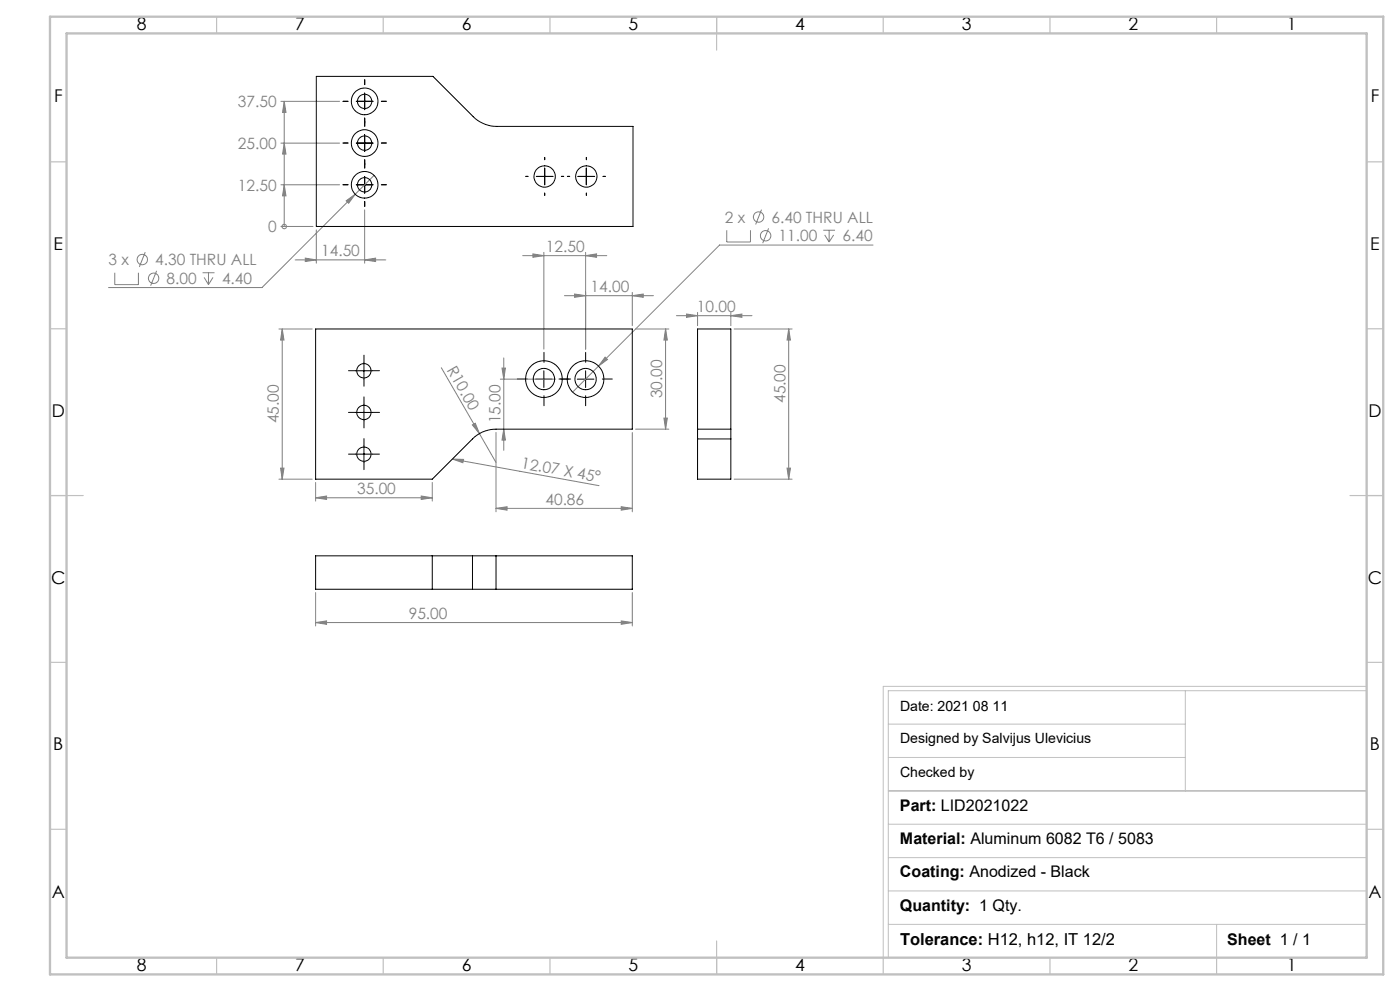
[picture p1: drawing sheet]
<svg xmlns="http://www.w3.org/2000/svg" width="420mm" height="297mm" viewBox="0 0 420 297" stroke-linecap="round" stroke-linejoin="round" font-family="sans-serif">
<g fill="none" stroke="#808080" stroke-width=".3">
<path d="M84.3 30.4h17.6M85.3 30.4l.5 3.3h-1zM85.3 30.4v37.5M84.3 55.4h17.6M84.3 42.9h17.6M85.3 55.4l.5 3.3h-1zM85.3 42.9l.5 3.3h-1zM112.2 52.6l-33.6 33.6h-46M43.6 75.6l-1.8 4.4M84.3 67.9h9.6M85.3 67.9h.1M88.5 77.9h27.2"/>
<path d="M91.6 77.4l3.3 .5-3.3 .5zM94.9 68.9v10M103.9 60.2l2.7-2-2 2.7zM109.4 77.9l3.3-.5v1zM109.4 62.9v16M156.8 76.6h25.2M159.9 76.1l3.3 .5-3.3 .5zM163.2 75.6v29M175.7 76.6l3.3-.5v1zM175.7 75.6v29M218 69v3.5h7.1v-3.5M228.5 62.8l-1.8 4.5"/>
<path d="M230.6 68.4l-1.8 4.5M247 69h3.5M247.4 70.4l1.3 2.1M248.7 69v3.5M250.1 70.4l-1.4 2.1M261.9 73.4h-46l-36.3 36.3M34.4 81.7v3.6h7.1v-3.6M47 81.2l-1.8 4.4M60.8 81.7h3.5M61.2 83.1l1.3 2.2M62.5 81.7v3.6M63.9 83.1l-1.4 2.2"/>
<path d="M83.7 98.6h10M84.7 98.6l.5 3.3h-1zM84.7 98.6v45M169.3 88.6h26.7M172.4 88.1l3.3 .5-3.3 .5zM189.7 88.6l3.3-.5v1zM189.7 87.6v10M190.7 98.6h10M199.7 98.6l.5 3.3h-1zM199.7 98.6v30M202.9 94.6h22.7M206 94.1l3.3 .5-3.3 .5z"/>
<path d="M209.3 93.6v4M219.3 94.6l3.3-.5v1zM219.3 93.6v4M220.2 98.6h17.4M236.6 98.6v45M236.6 98.6l.5 3.3h-1zM132.4 110.2l16.4 28.4M150.1 113.6h16.6M150.6 110.3h1l-.5 3.3zM151.1 107.3v27.7M179.6 109.7l-7.8 7.8M181.5 107l.7 .7-2.6 2z"/>
<path d="M135.7 137.6l3.4 .1-.2 1zM135.7 137.6l44 8M141.7 127.3l.9-.4 1.2 3.1zM148.8 129.6v23.8M151.1 128.6l.5 3.3h-1zM189.7 129.6v23.8M190.7 128.6h10M199.2 125.3h1l-.5 3.3zM83.7 143.6h10M84.2 140.3h1l-.5 3.3zM94.7 149.2l3.3-.5v1zM94.7 144.6v5.6"/>
<path d="M94.7 149.2h35M126.4 148.7l3.3 .5-3.3 .5zM129.7 144.6v5.6M148.8 152.4l3.3-.5v1zM148.8 152.4h40.9M186.4 151.9l3.3 .5-3.3 .5zM220.2 143.6h17.4M236.1 140.3h1l-.5 3.3zM94.7 177.6v10M189.7 177.6v10M94.7 186.6l3.3-.5v1zM94.7 186.6h95"/>
<path d="M186.4 186.1l3.3 .5-3.3 .5z"/>
<circle cx="42.7" cy="77.8" r="1.56"/>
<circle cx="85.3" cy="67.9" r=".68"/>
<circle cx="227.6" cy="65" r="1.55"/>
<circle cx="229.7" cy="70.6" r="1.55"/>
<circle cx="46.1" cy="83.4" r="1.56"/>
</g>
<g fill="none" stroke="#000" stroke-width=".3" stroke-dasharray="15.2 1.3 1.3 1.3">
<path d="M104.4 30.4h-1.5M109.4 25.4v-1.5M109.4 35.4v1.5M109.4 37.9v-1.5M114.4 30.4h1.5M104.4 42.9h-1.5M104.4 55.4h-1.5M109.4 47.9v1.5M109.4 50.4v-1.5M114.4 42.9h1.5M114.4 55.4h1.5M158.4 52.9h-.7"/>
<path d="M163.4 47.9v-.7M163.4 57.9v.7M168.4 52.9h.7M170.9 52.9h-.7M175.9 47.9v-.7M175.9 57.9v.7M180.9 52.9h.7M109.4 60.4v1.5M106.7 111.1h-2.2M109.2 108.6v-2.2M109.2 113.6v2.1M111.7 111.1h2.1"/>
<path d="M158.2 113.6h-3M163.2 108.6v-3M163.2 118.6v3M168.2 113.6h3M170.7 113.6h-3M175.7 108.6v-3M175.7 118.6v3M180.7 113.6h3M106.7 136.1h-2.2M106.7 123.6h-2.2M109.2 133.6v-2.2M109.2 138.6v2.1"/>
<path d="M109.2 121.1v-2.2M109.2 126.1v2.1M111.7 136.1h2.1M111.7 123.6h2.1"/>
</g>
<g fill="none" stroke="#000" stroke-width=".3">
<path d="M106.9 30.4h5M109.4 27.9v5M106.9 42.9h5M106.9 55.4h5M109.4 40.4v5M109.4 52.9v5M160.9 52.9h5M163.4 50.4v5M173.4 52.9h5M175.9 50.4v5M106.7 111.1h5M109.2 108.6v5"/>
<path d="M160.7 113.6h5M163.2 111.1v5M173.2 113.6h5M175.7 111.1v5M106.7 136.1h5M106.7 123.6h5M109.2 121.1v5M109.2 133.6v5"/>
</g>
<path d="M266.5 217h89.1M355.6 207v30M410 205.7h-145v81.5M410 207h-143.5v80M266.5 237h143.5M266.5 227h89.1M266.5 257h143.5M266.5 247h143.5M266.5 277h143.5M266.5 267h143.5M365 277v10" fill="none" stroke="#c0c0c0" stroke-width=".3"/>
<g fill="none" stroke="#c0c0c0" stroke-width=".35">
<path d="M65 5v5M115 5v5M165 5v5M215 5v10M265 5v5M315 5v5M365 5v5M15 48.5h5M410 48.5h5M15 98.5h5M410 98.5h5M15 148.5h10"/>
<path d="M405 148.5h10M15 198.5h5M410 198.5h5M15 248.5h5M410 248.5h5M65 287v5M115 287v5M165 287v5M215 282v10M265 287v5M315 287v5M365 287v5"/>
</g>
<path d="M15 5h400v287h-400zM20 10h390v277h-390z" fill="none" stroke="#c0c0c0" stroke-width=".7"/>
<g fill="#808080">
<path d="M141.7 127.3l.9-.4 1.2 3.1z"/>
<path d="M135.7 137.6l3.4 .1-.2 1z"/>
<path d="M85.3 55.4l.5 3.3h-1zM85.3 42.9l.5 3.3h-1zM85.3 30.4l.5 3.3h-1z"/>
<path d="M186.4 186.1l3.3 .5-3.3 .5zM94.7 186.6l3.3-.5v1z"/>
<path d="M181.5 107l-1.9 2.7 2.6-2zM159.9 76.1l3.3 .5-3.3 .5zM175.7 76.6l3.3-.5v1zM172.4 88.1l3.3 .5-3.3 .5zM189.7 88.6l3.3-.5v1zM206 94.1l3.3 .5-3.3 .5zM219.3 94.6l3.3-.5v1zM103.9 60.2l.7 .7 2-2.7zM91.6 77.4l3.3 .5-3.3 .5zM109.4 77.9l3.3-.5v1z"/>
<path d="M186.4 151.9l3.3 .5-3.3 .5zM148.8 152.4l3.3-.5v1z"/>
<path d="M199.2 125.3h1l-.5 3.3zM199.7 98.6l.5 3.3h-1z"/>
<path d="M236.1 140.3h1l-.5 3.3zM236.6 98.6l.5 3.3h-1z"/>
<path d="M84.7 98.6l.5 3.3h-1zM84.2 140.3h1l-.5 3.3zM150.6 110.3h1l-.5 3.3zM151.1 128.6l.5 3.3h-1z"/>
<path d="M94.7 149.2l3.3-.5v1zM126.4 148.7l3.3 .5-3.3 .5z"/>
</g>
<g fill="none" stroke="#000" stroke-width=".3">
<path d="M94.9 22.9h35l12.1 12.1a10.2 10.2 0 0 0 7 2.9h40.9v30h-95zM94.7 98.6h95v30h-40.9a10 10 0 0 0-7.1 2.9l-12 12.1h-35zM209.3 128.6v2.9M209.3 128.6h10M209.3 128.6v-30h10v30M209.3 131.5v12.1h10v-12.1M209.3 131.5h10M219.3 128.6v2.9M129.7 166.6v10M141.7 166.6h7.1M141.7 176.6h7.1M141.7 166.6h-47v10h47"/>
<path d="M141.7 166.6v10M148.8 166.6h40.9v10h-40.9M148.8 166.6v10"/>
<circle cx="109.4" cy="30.4" r="2.14"/>
<circle cx="109.4" cy="30.4" r="4"/>
<circle cx="109.4" cy="42.9" r="2.15"/>
<circle cx="109.4" cy="55.4" r="2.15"/>
<circle cx="109.4" cy="42.9" r="4"/>
<circle cx="109.4" cy="55.4" r="4"/>
<circle cx="163.4" cy="52.9" r="3.2"/>
<circle cx="175.9" cy="52.9" r="3.2"/>
<circle cx="109.2" cy="111.1" r="2.15"/>
<circle cx="163.2" cy="113.6" r="3.2"/>
<circle cx="163.2" cy="113.6" r="5.5"/>
<circle cx="175.7" cy="113.6" r="3.2"/>
<circle cx="175.7" cy="113.6" r="5.5"/>
<circle cx="109.2" cy="123.6" r="2.15"/>
<circle cx="109.2" cy="136.1" r="2.14"/>
</g>
<g font-size="5.3">
<text x="41" y="8.9">8</text>
<text x="88.5" y="8.9">7</text>
<text x="138.5" y="8.9">6</text>
<text x="188.5" y="8.9">5</text>
<text x="238.5" y="8.9">4</text>
<text x="288.5" y="8.9">3</text>
<text x="338.5" y="8.9">2</text>
<text x="386" y="8.9">1</text>
<text x="16.2" y="30.7">F</text>
<text x="411.2" y="30.7">F</text>
<text x="16.1" y="74.9">E</text>
<text x="411.1" y="74.9">E</text>
<text x="15.5" y="124.9">D</text>
<text x="410.5" y="124.9">D</text>
<text x="15.4" y="174.9">C</text>
<text x="410.4" y="174.9">C</text>
<text x="16" y="224.9">B</text>
<text x="411" y="224.9">B</text>
<text x="15.5" y="269.2">A</text>
<text x="410.5" y="269.2">A</text>
<text x="41" y="290.9">8</text>
<text x="88.5" y="290.9">7</text>
<text x="138.5" y="290.9">6</text>
<text x="188.5" y="290.9">5</text>
<text x="238.5" y="290.9">4</text>
<text x="288.5" y="290.9">3</text>
<text x="338.5" y="290.9">2</text>
<text x="386" y="290.9">1</text>
</g>
<text font-size="4.9" x="270" y="283.3">Tolerance: H12, h12, IT 12/2</text>
<g font-size="4.8">
<text x="270" y="242.9">Part: LID2021022</text>
<text x="270" y="252.9">Material: Aluminum 6082 T6 / 5083</text>
<text x="270" y="262.9">Coating: Anodized - Black</text>
<text x="270" y="272.9">Quantity: 1 Qty.</text>
<text x="368.2" y="283.3">Sheet 1 / 1</text>
</g>
<g font-size="4.7" fill="#808080">
<text x="71.4" y="32.1">37.50</text>
<text x="71.4" y="44.6">25.00</text>
<text x="71.4" y="57.1">12.50</text>
<text x="80.4" y="69.6">0</text>
<text x="217.5" y="66.7">2 x</text>
<text x="231.5" y="66.7">6.40 THRU ALL</text>
<text x="96.3" y="76.9">14.50</text>
<text x="163.8" y="75.6">12.50</text>
<text x="233.6" y="72.3">11.00</text>
<text x="252.8" y="72.3">6.40</text>
<text x="32.6" y="79.5">3 x</text>
<text x="46.6" y="79.5">4.30 THRU ALL</text>
<text x="50" y="85.1">8.00</text>
<text x="66.6" y="85.1">4.40</text>
<text x="177.2" y="87.6">14.00</text>
<text x="209.1" y="93.6">10.00</text>
<text x="133.9" y="110.8" transform="rotate(60 133.9 110.8)">R10.00</text>
<text x="198.7" y="119.4" transform="rotate(-90 198.7 119.4)">30.00</text>
<text x="235.6" y="120.8" transform="rotate(-90 235.6 120.8)">45.00</text>
<text x="83.7" y="126.9" transform="rotate(-90 83.7 126.9)">45.00</text>
<text x="150.1" y="126.9" transform="rotate(-90 150.1 126.9)">15.00</text>
<text x="156.2" y="140.2" transform="rotate(10 156.2 140.2)">12.07 X 45°</text>
<text x="107.1" y="148.1">35.00</text>
<text x="163.6" y="151.3">40.86</text>
<text x="122.6" y="185.6">95.00</text>
</g>
<g font-size="4.2">
<text x="270" y="213.1">Date: 2021 08 11</text>
<text x="270" y="222.7">Designed by Salvijus Ulevicius</text>
<text x="270" y="232.8">Checked by</text>
</g>
</svg>
